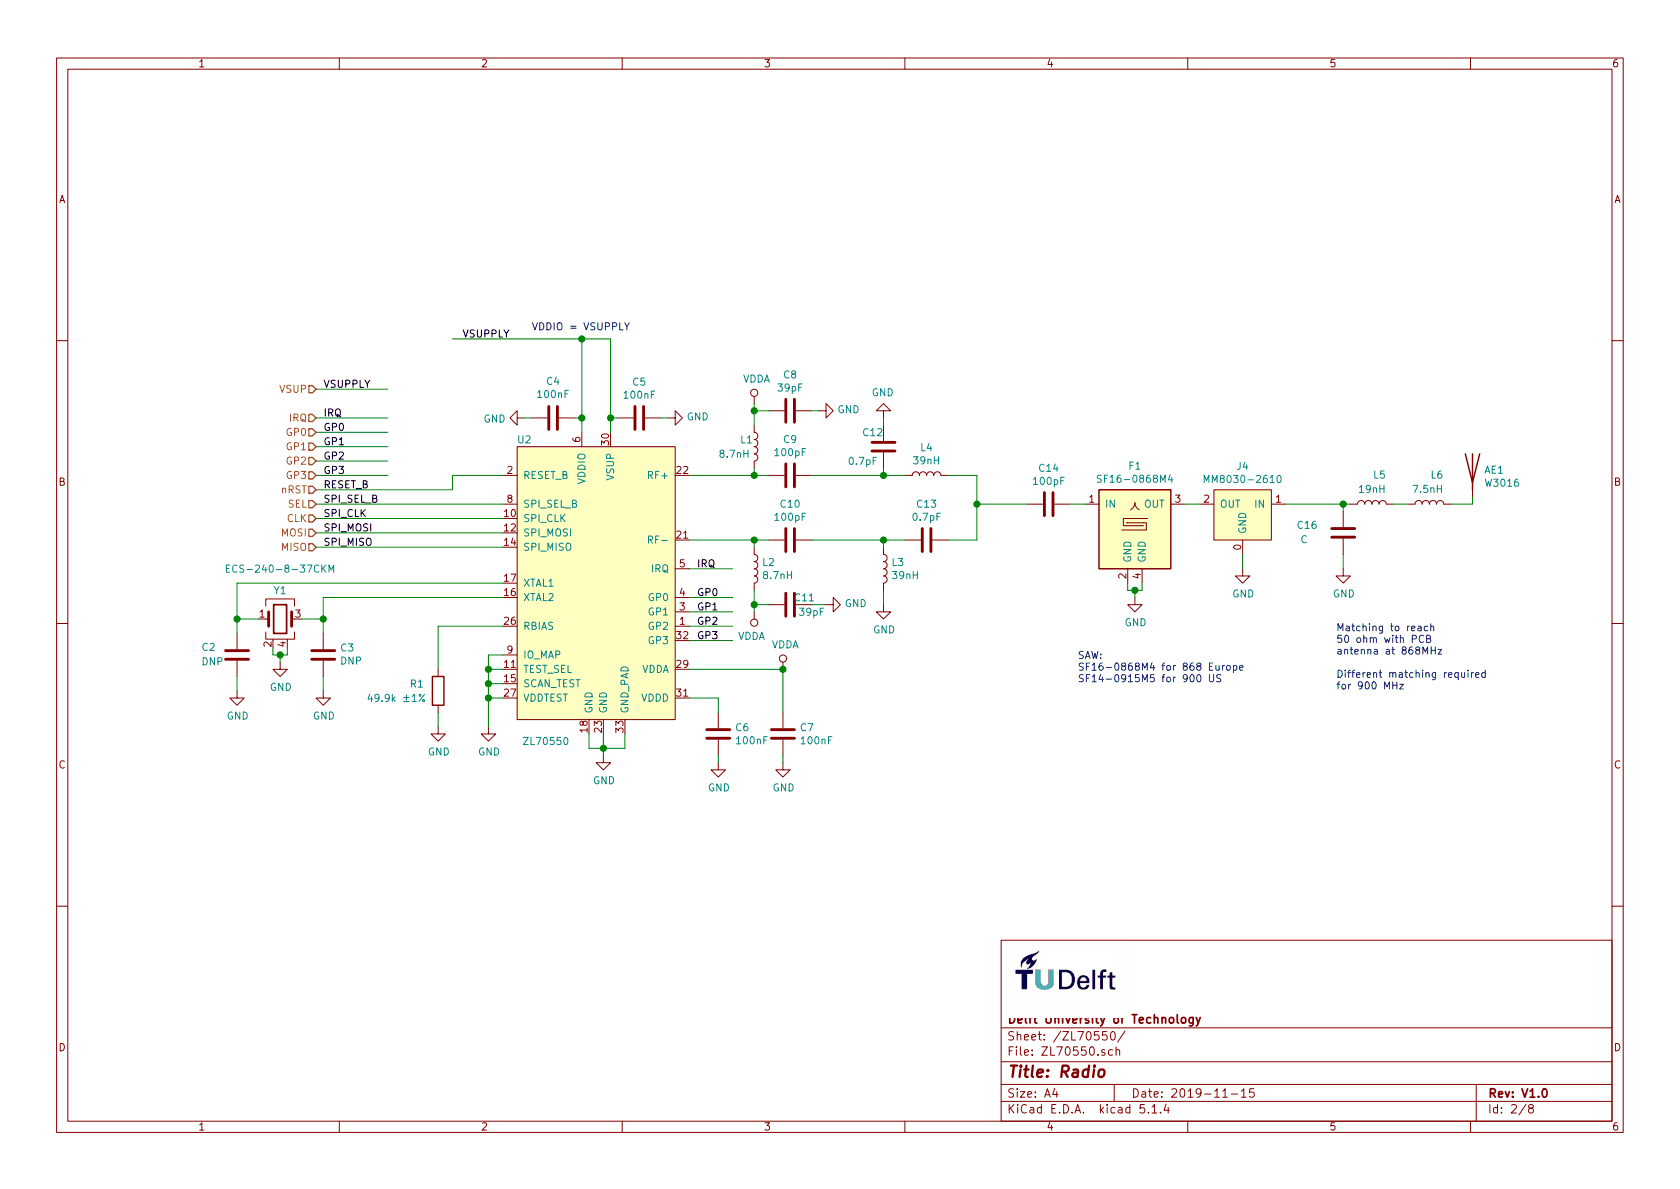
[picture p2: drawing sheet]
EESchema Schematic File Version 4
EELAYER 30 0
EELAYER END
$Descr A4 11693 8268
encoding utf-8
Sheet 2 8
Title "Radio"
Date "2019-11-15"
Rev "V1.0"
Comp "Delft University of Technology"
Comment1 ""
Comment2 ""
Comment3 ""
Comment4 ""
$EndDescr
$Comp
L jaspers_lib:ZL70550 U2
U 1 1
P 4150 4050
F 0 "U2" H 3650 5050 50  0000 C CNN
F 1 "ZL70550" H 3800 2950 50  0000 C CNN
F 2 "jaspers_footprints:QFN-32-1EP_5x5mm_P0.5mm_EP3.45x3.45mm_ThermalVias_0.3mm_Drill" H 2250 5550 50  0001 C CNN
F 3 "https://www.microsemi.com/document-portal/doc_download/135816-microsemi-zl70550-ultra-low-power-sub-ghz-rf-transceiver-datasheet" H 3400 5750 50  0001 C CNN
F 4 "ZL70550LDF1" H -500 1050 50  0001 C CNN "MPN"
	1    4150 4050
	1    0    0    -1  
$EndComp
$Comp
L Device:R R1
U 1 1
P 3050 4800
F 0 "R1" H 2850 4850 50  0000 L CNN
F 1 "49.9k ±1%" H 2550 4750 50  0000 L CNN
F 2 "Resistor_SMD:R_0402_1005Metric" V 2980 4800 50  0001 C CNN
F 3 "~" H 3050 4800 50  0001 C CNN
F 4 "ERJ-2RKF4992X" H -500 1050 50  0001 C CNN "MPN"
	1    3050 4800
	1    0    0    -1  
$EndComp
$Comp
L power:GND #PWR09
U 1 1
P 4200 5250
F 0 "#PWR09" H 4200 5000 50  0001 C CNN
F 1 "GND" H 4205 5077 50  0000 C CNN
F 2 "" H 4200 5250 50  0001 C CNN
F 3 "" H 4200 5250 50  0001 C CNN
	1    4200 5250
	1    0    0    -1  
$EndComp
$Comp
L power:GND #PWR07
U 1 1
P 3400 5050
F 0 "#PWR07" H 3400 4800 50  0001 C CNN
F 1 "GND" H 3405 4877 50  0000 C CNN
F 2 "" H 3400 5050 50  0001 C CNN
F 3 "" H 3400 5050 50  0001 C CNN
	1    3400 5050
	1    0    0    -1  
$EndComp
Wire Wire Line
	3500 4550 3400 4550
Wire Wire Line
	3500 4850 3400 4850
Connection ~ 3400 4850
Wire Wire Line
	3400 4850 3400 5050
Wire Wire Line
	3500 4750 3400 4750
Connection ~ 3400 4750
Wire Wire Line
	3400 4750 3400 4850
Wire Wire Line
	3500 4650 3400 4650
Wire Wire Line
	3400 4550 3400 4650
Connection ~ 3400 4650
Wire Wire Line
	3400 4650 3400 4750
Wire Wire Line
	4350 5100 4350 5200
Wire Wire Line
	4350 5200 4200 5200
Wire Wire Line
	4100 5200 4100 5100
Wire Wire Line
	4200 5100 4200 5200
Connection ~ 4200 5200
Wire Wire Line
	4200 5200 4100 5200
Wire Wire Line
	4200 5200 4200 5250
Wire Wire Line
	3050 4350 3050 4650
Wire Wire Line
	3050 4350 3500 4350
Wire Wire Line
	3050 4950 3050 5050
$Comp
L power:GND #PWR06
U 1 1
P 3050 5050
F 0 "#PWR06" H 3050 4800 50  0001 C CNN
F 1 "GND" H 3055 4877 50  0000 C CNN
F 2 "" H 3050 5050 50  0001 C CNN
F 3 "" H 3050 5050 50  0001 C CNN
	1    3050 5050
	1    0    0    -1  
$EndComp
$Comp
L Device:C C6
U 1 1
P 5000 5100
F 0 "C6" H 5115 5146 50  0000 L CNN
F 1 "100nF" H 5115 5055 50  0000 L CNN
F 2 "Capacitor_SMD:C_0402_1005Metric" H 5038 4950 50  0001 C CNN
F 3 "~" H 5000 5100 50  0001 C CNN
F 4 "GCM155R71C104KA55D" H 5115 5009 50  0001 L CNN "MPN"
	1    5000 5100
	1    0    0    -1  
$EndComp
$Comp
L Device:C C7
U 1 1
P 5450 5100
F 0 "C7" H 5565 5146 50  0000 L CNN
F 1 "100nF" H 5565 5055 50  0000 L CNN
F 2 "Capacitor_SMD:C_0402_1005Metric" H 5488 4950 50  0001 C CNN
F 3 "~" H 5450 5100 50  0001 C CNN
F 4 "GCM155R71C104KA55D" H 5565 5009 50  0001 L CNN "MPN"
	1    5450 5100
	1    0    0    -1  
$EndComp
Wire Wire Line
	4800 4650 5450 4650
Wire Wire Line
	5450 4650 5450 4950
Wire Wire Line
	4800 4850 5000 4850
Wire Wire Line
	5000 4850 5000 4950
Wire Wire Line
	5000 5300 5000 5250
Wire Wire Line
	5450 5300 5450 5250
$Comp
L power:GND #PWR011
U 1 1
P 5000 5300
F 0 "#PWR011" H 5000 5050 50  0001 C CNN
F 1 "GND" H 5005 5127 50  0000 C CNN
F 2 "" H 5000 5300 50  0001 C CNN
F 3 "" H 5000 5300 50  0001 C CNN
	1    5000 5300
	1    0    0    -1  
$EndComp
$Comp
L power:GND #PWR015
U 1 1
P 5450 5300
F 0 "#PWR015" H 5450 5050 50  0001 C CNN
F 1 "GND" H 5455 5127 50  0000 C CNN
F 2 "" H 5450 5300 50  0001 C CNN
F 3 "" H 5450 5300 50  0001 C CNN
	1    5450 5300
	1    0    0    -1  
$EndComp
$Comp
L Device:C C9
U 1 1
P 5500 3300
F 0 "C9" V 5248 3300 50  0000 C CNN
F 1 "100pF" V 5339 3300 50  0000 C CNN
F 2 "Capacitor_SMD:C_0402_1005Metric" H 5538 3150 50  0001 C CNN
F 3 "~" H 5500 3300 50  0001 C CNN
F 4 "GCM1555C1H101JA16D" H -500 1050 50  0001 C CNN "MPN"
	1    5500 3300
	0    1    1    0   
$EndComp
$Comp
L power:VDDA #PWR014
U 1 1
P 5450 4650
F 0 "#PWR014" H 5450 4500 50  0001 C CNN
F 1 "VDDA" H 5467 4823 50  0000 C CNN
F 2 "" H 5450 4650 50  0001 C CNN
F 3 "" H 5450 4650 50  0001 C CNN
	1    5450 4650
	1    0    0    -1  
$EndComp
Connection ~ 5450 4650
$Comp
L Device:C C10
U 1 1
P 5500 3750
F 0 "C10" V 5248 3750 50  0000 C CNN
F 1 "100pF" V 5339 3750 50  0000 C CNN
F 2 "Capacitor_SMD:C_0402_1005Metric" H 5538 3600 50  0001 C CNN
F 3 "~" H 5500 3750 50  0001 C CNN
F 4 "GCM1555C1H101JA16D" H -500 1050 50  0001 C CNN "MPN"
	1    5500 3750
	0    1    1    0   
$EndComp
Wire Wire Line
	4800 3300 5250 3300
Wire Wire Line
	4800 3750 5250 3750
$Comp
L Device:C C12
U 1 1
P 6150 3100
F 0 "C12" H 6000 3200 50  0000 L CNN
F 1 "0.7pF" H 5900 3000 50  0000 L CNN
F 2 "Capacitor_SMD:C_0402_1005Metric" H 6188 2950 50  0001 C CNN
F 3 "~" H 6150 3100 50  0001 C CNN
F 4 "500R07S0R7AV4T " H -500 1050 50  0001 C CNN "MPN"
	1    6150 3100
	1    0    0    -1  
$EndComp
$Comp
L power:GND #PWR018
U 1 1
P 6150 2900
F 0 "#PWR018" H 6150 2650 50  0001 C CNN
F 1 "GND" H 6155 2727 50  0000 C CNN
F 2 "" H 6150 2900 50  0001 C CNN
F 3 "" H 6150 2900 50  0001 C CNN
	1    6150 2900
	-1   0    0    1   
$EndComp
Wire Wire Line
	5650 3300 6150 3300
Wire Wire Line
	6150 3300 6150 3250
Wire Wire Line
	6150 2900 6150 2950
$Comp
L Device:C C13
U 1 1
P 6450 3750
F 0 "C13" V 6198 3750 50  0000 C CNN
F 1 "0.7pF" V 6289 3750 50  0000 C CNN
F 2 "Capacitor_SMD:C_0402_1005Metric" H 6488 3600 50  0001 C CNN
F 3 "~" H 6450 3750 50  0001 C CNN
F 4 "500R07S0R7AV4T " H -500 1050 50  0001 C CNN "MPN"
	1    6450 3750
	0    1    1    0   
$EndComp
Wire Wire Line
	6300 3750 6150 3750
Wire Wire Line
	6600 3750 6800 3750
Wire Wire Line
	6800 3750 6800 3500
Wire Wire Line
	6800 3500 7150 3500
Connection ~ 6800 3500
Wire Wire Line
	6800 3500 6800 3300
$Comp
L Device:L L1
U 1 1
P 5250 3100
F 0 "L1" H 5150 3150 50  0000 L CNN
F 1 "8.7nH" H 5000 3050 50  0000 L CNN
F 2 "Inductor_SMD:L_0402_1005Metric" H 5250 3100 50  0001 C CNN
F 3 "~" H 5250 3100 50  0001 C CNN
F 4 "LQW15AN8N7G00D" H -500 1050 50  0001 C CNN "MPN"
	1    5250 3100
	1    0    0    -1  
$EndComp
$Comp
L Device:L L2
U 1 1
P 5250 3950
F 0 "L2" H 5303 3996 50  0000 L CNN
F 1 "8.7nH" H 5303 3905 50  0000 L CNN
F 2 "Inductor_SMD:L_0402_1005Metric" H 5250 3950 50  0001 C CNN
F 3 "~" H 5250 3950 50  0001 C CNN
F 4 "LQW15AN8N7G00D" H -500 1050 50  0001 C CNN "MPN"
	1    5250 3950
	1    0    0    -1  
$EndComp
Wire Wire Line
	5250 3250 5250 3300
Connection ~ 5250 3300
Wire Wire Line
	5250 3300 5350 3300
Wire Wire Line
	5250 3750 5250 3800
Connection ~ 5250 3750
Wire Wire Line
	5250 3750 5350 3750
Wire Wire Line
	5250 2950 5250 2850
$Comp
L Device:C C8
U 1 1
P 5500 2850
F 0 "C8" V 5248 2850 50  0000 C CNN
F 1 "39pF" V 5339 2850 50  0000 C CNN
F 2 "Capacitor_SMD:C_0402_1005Metric" H 5538 2700 50  0001 C CNN
F 3 "~" H 5500 2850 50  0001 C CNN
F 4 "04025A390JAT2A " H -500 1050 50  0001 C CNN "MPN"
	1    5500 2850
	0    1    1    0   
$EndComp
$Comp
L Device:C C11
U 1 1
P 5500 4200
F 0 "C11" V 5450 4300 50  0000 C CNN
F 1 "39pF" V 5550 4350 50  0000 C CNN
F 2 "Capacitor_SMD:C_0402_1005Metric" H 5538 4050 50  0001 C CNN
F 3 "~" H 5500 4200 50  0001 C CNN
F 4 "04025A390JAT2A " H -500 1050 50  0001 C CNN "MPN"
	1    5500 4200
	0    1    1    0   
$EndComp
Wire Wire Line
	5350 4200 5250 4200
Wire Wire Line
	5250 4100 5250 4200
Wire Wire Line
	5350 2850 5250 2850
Wire Wire Line
	5650 2850 5700 2850
$Comp
L power:GND #PWR016
U 1 1
P 5700 2850
F 0 "#PWR016" H 5700 2600 50  0001 C CNN
F 1 "GND" V 5705 2722 50  0000 R CNN
F 2 "" H 5700 2850 50  0001 C CNN
F 3 "" H 5700 2850 50  0001 C CNN
	1    5700 2850
	0    -1   -1   0   
$EndComp
$Comp
L power:GND #PWR017
U 1 1
P 5750 4200
F 0 "#PWR017" H 5750 3950 50  0001 C CNN
F 1 "GND" V 5755 4072 50  0000 R CNN
F 2 "" H 5750 4200 50  0001 C CNN
F 3 "" H 5750 4200 50  0001 C CNN
	1    5750 4200
	0    -1   -1   0   
$EndComp
Wire Wire Line
	5750 4200 5650 4200
$Comp
L power:VDDA #PWR013
U 1 1
P 5250 4250
F 0 "#PWR013" H 5250 4100 50  0001 C CNN
F 1 "VDDA" H 5268 4423 50  0000 C CNN
F 2 "" H 5250 4250 50  0001 C CNN
F 3 "" H 5250 4250 50  0001 C CNN
	1    5250 4250
	-1   0    0    1   
$EndComp
$Comp
L power:VDDA #PWR012
U 1 1
P 5250 2800
F 0 "#PWR012" H 5250 2650 50  0001 C CNN
F 1 "VDDA" H 5267 2973 50  0000 C CNN
F 2 "" H 5250 2800 50  0001 C CNN
F 3 "" H 5250 2800 50  0001 C CNN
	1    5250 2800
	1    0    0    -1  
$EndComp
Wire Wire Line
	5250 2800 5250 2850
Connection ~ 5250 2850
Wire Wire Line
	5250 4250 5250 4200
Connection ~ 5250 4200
Wire Wire Line
	6150 3800 6150 3750
Connection ~ 6150 3750
Wire Wire Line
	6150 3750 5650 3750
Wire Wire Line
	6150 4100 6150 4200
$Comp
L power:GND #PWR019
U 1 1
P 6150 4200
F 0 "#PWR019" H 6150 3950 50  0001 C CNN
F 1 "GND" H 6155 4027 50  0000 C CNN
F 2 "" H 6150 4200 50  0001 C CNN
F 3 "" H 6150 4200 50  0001 C CNN
	1    6150 4200
	1    0    0    -1  
$EndComp
$Comp
L Device:L L4
U 1 1
P 6450 3300
F 0 "L4" V 6640 3300 50  0000 C CNN
F 1 "39nH" V 6549 3300 50  0000 C CNN
F 2 "Inductor_SMD:L_0402_1005Metric" H 6450 3300 50  0001 C CNN
F 3 "~" H 6450 3300 50  0001 C CNN
F 4 "LQW15AN39NG8ZD" H -500 1050 50  0001 C CNN "MPN"
	1    6450 3300
	0    -1   -1   0   
$EndComp
$Comp
L Device:L L3
U 1 1
P 6150 3950
F 0 "L3" H 6203 3996 50  0000 L CNN
F 1 "39nH" H 6203 3905 50  0000 L CNN
F 2 "Inductor_SMD:L_0402_1005Metric" H 6150 3950 50  0001 C CNN
F 3 "~" H 6150 3950 50  0001 C CNN
F 4 "LQW15AN39NG8ZD" H -500 1050 50  0001 C CNN "MPN"
	1    6150 3950
	1    0    0    -1  
$EndComp
Wire Wire Line
	6600 3300 6800 3300
Wire Wire Line
	6300 3300 6150 3300
Connection ~ 6150 3300
Text Notes 7500 4750 0    50   ~ 0
SAW:\nSF16-0868M4 for 868 Europe\nSF14-0915M5 for 900 US
$Comp
L Device:C C5
U 1 1
P 4450 2900
F 0 "C5" V 4198 2900 50  0000 C CNN
F 1 "100nF" V 4289 2900 50  0000 C CNN
F 2 "Capacitor_SMD:C_0402_1005Metric" H 4488 2750 50  0001 C CNN
F 3 "~" H 4450 2900 50  0001 C CNN
F 4 "GCM155R71C104KA55D" H 4565 2809 50  0001 L CNN "MPN"
	1    4450 2900
	0    1    1    0   
$EndComp
$Comp
L Device:C C4
U 1 1
P 3850 2900
F 0 "C4" V 4102 2900 50  0000 C CNN
F 1 "100nF" V 4011 2900 50  0000 C CNN
F 2 "Capacitor_SMD:C_0402_1005Metric" H 3888 2750 50  0001 C CNN
F 3 "~" H 3850 2900 50  0001 C CNN
F 4 "GCM155R71C104KA55D" H 3965 2809 50  0001 L CNN "MPN"
	1    3850 2900
	0    -1   -1   0   
$EndComp
$Comp
L power:GND #PWR08
U 1 1
P 3650 2900
F 0 "#PWR08" H 3650 2650 50  0001 C CNN
F 1 "GND" V 3655 2772 50  0000 R CNN
F 2 "" H 3650 2900 50  0001 C CNN
F 3 "" H 3650 2900 50  0001 C CNN
	1    3650 2900
	0    1    1    0   
$EndComp
$Comp
L power:GND #PWR010
U 1 1
P 4650 2900
F 0 "#PWR010" H 4650 2650 50  0001 C CNN
F 1 "GND" V 4655 2772 50  0000 R CNN
F 2 "" H 4650 2900 50  0001 C CNN
F 3 "" H 4650 2900 50  0001 C CNN
	1    4650 2900
	0    -1   -1   0   
$EndComp
Wire Wire Line
	4650 2900 4600 2900
Wire Wire Line
	4250 3000 4250 2900
Wire Wire Line
	4300 2900 4250 2900
Connection ~ 4250 2900
Wire Wire Line
	4000 2900 4050 2900
Connection ~ 4050 2900
Wire Wire Line
	4050 2900 4050 3000
Wire Wire Line
	3700 2900 3650 2900
Wire Wire Line
	4800 4450 5100 4450
Wire Wire Line
	4800 4350 5100 4350
Wire Wire Line
	4800 4250 5100 4250
Wire Wire Line
	4800 4150 5100 4150
Wire Wire Line
	4800 3950 5100 3950
Text Label 4850 3950 0    50   ~ 0
IRQ
Text Label 4850 4150 0    50   ~ 0
GP0
Text Label 4850 4250 0    50   ~ 0
GP1
Text Label 4850 4350 0    50   ~ 0
GP2
Text Label 4850 4450 0    50   ~ 0
GP3
$Comp
L Device:C C14
U 1 1
P 7300 3500
F 0 "C14" V 7048 3500 50  0000 C CNN
F 1 "100pF" V 7139 3500 50  0000 C CNN
F 2 "Capacitor_SMD:C_0402_1005Metric" H 7338 3350 50  0001 C CNN
F 3 "~" H 7300 3500 50  0001 C CNN
F 4 "GCM1555C1H101JA16D" H -500 1050 50  0001 C CNN "MPN"
	1    7300 3500
	0    1    1    0   
$EndComp
Wire Wire Line
	9350 3550 9350 3500
Wire Wire Line
	9350 3500 9400 3500
Wire Wire Line
	8950 3500 9350 3500
Connection ~ 9350 3500
Wire Wire Line
	9350 3850 9350 3950
Wire Wire Line
	10250 3500 10250 3450
$Comp
L power:GND #PWR021
U 1 1
P 9350 3950
F 0 "#PWR021" H 9350 3700 50  0001 C CNN
F 1 "GND" H 9355 3777 50  0000 C CNN
F 2 "" H 9350 3950 50  0001 C CNN
F 3 "" H 9350 3950 50  0001 C CNN
	1    9350 3950
	1    0    0    -1  
$EndComp
Text Notes 9300 4800 0    50   ~ 0
Matching to reach\n50 ohm with PCB\nantenna at 868MHz\n\nDifferent matching required\nfor 900 MHz
$Comp
L jaspers_lib:SF16-0868M4 F1
U 1 1
P 7900 3600
F 0 "F1" H 7900 3967 50  0000 C CNN
F 1 "SF16-0868M4" H 7900 3876 50  0000 C CNN
F 2 "jaspers_footprints:SF16-0868M4" H 7850 2900 50  0001 C CNN
F 3 "https://global.kyocera.com/prdct/electro/product/pdf/sf14_sf16_short.pdf" H 7800 2750 50  0001 C CNN
F 4 "SF16-0868M4" H -500 1050 50  0001 C CNN "MPN"
	1    7900 3600
	1    0    0    -1  
$EndComp
Wire Wire Line
	7450 3500 7550 3500
Wire Wire Line
	8250 3500 8350 3500
Wire Wire Line
	7950 4050 7950 4100
Wire Wire Line
	7950 4100 7900 4100
Wire Wire Line
	7850 4100 7850 4050
$Comp
L power:GND #PWR020
U 1 1
P 7900 4150
F 0 "#PWR020" H 7900 3900 50  0001 C CNN
F 1 "GND" H 7905 3977 50  0000 C CNN
F 2 "" H 7900 4150 50  0001 C CNN
F 3 "" H 7900 4150 50  0001 C CNN
	1    7900 4150
	1    0    0    -1  
$EndComp
Wire Wire Line
	7900 4150 7900 4100
Connection ~ 7900 4100
Wire Wire Line
	7900 4100 7850 4100
Wire Wire Line
	4250 2350 4250 2900
Wire Wire Line
	4050 2350 4050 2900
Text Label 3550 2350 2    50   ~ 0
VSUPPLY
Text Notes 3700 2300 0    50   ~ 0
VDDIO = VSUPPLY
Wire Wire Line
	2700 2900 2200 2900
Wire Wire Line
	2700 3000 2200 3000
Wire Wire Line
	2700 3100 2200 3100
Wire Wire Line
	2700 3200 2200 3200
Wire Wire Line
	2700 3300 2200 3300
Wire Wire Line
	2200 3800 3500 3800
Wire Wire Line
	2200 3700 3500 3700
Wire Wire Line
	2200 3600 3500 3600
Wire Wire Line
	2200 3500 3500 3500
Wire Wire Line
	3150 3400 3150 3300
Wire Wire Line
	3150 3300 3500 3300
Wire Wire Line
	2200 3400 3150 3400
Text Label 2250 3800 0    50   ~ 0
SPI_MISO
Text Label 2250 3700 0    50   ~ 0
SPI_MOSI
Text Label 2250 3600 0    50   ~ 0
SPI_CLK
Text Label 2250 3500 0    50   ~ 0
SPI_SEL_B
Text Label 2250 3400 0    50   ~ 0
RESET_B
Text Label 2250 2900 0    50   ~ 0
IRQ
Text Label 2250 3000 0    50   ~ 0
GP0
Text Label 2250 3100 0    50   ~ 0
GP1
Text Label 2250 3200 0    50   ~ 0
GP2
Text Label 2250 3300 0    50   ~ 0
GP3
$Comp
L Device:C C2
U 1 1
P 1650 4550
F 0 "C2" H 1900 4500 50  0000 R CNN
F 1 "DNP" H 1900 4600 50  0000 R CNN
F 2 "Capacitor_SMD:C_0402_1005Metric" H 1688 4400 50  0001 C CNN
F 3 "~" H 1650 4550 50  0001 C CNN
	1    1650 4550
	-1   0    0    1   
$EndComp
$Comp
L Device:C C3
U 1 1
P 2250 4550
F 0 "C3" H 2135 4504 50  0000 R CNN
F 1 "DNP" H 2135 4595 50  0000 R CNN
F 2 "Capacitor_SMD:C_0402_1005Metric" H 2288 4400 50  0001 C CNN
F 3 "~" H 2250 4550 50  0001 C CNN
	1    2250 4550
	-1   0    0    1   
$EndComp
$Comp
L power:GND #PWR05
U 1 1
P 2250 4800
F 0 "#PWR05" H 2250 4550 50  0001 C CNN
F 1 "GND" H 2255 4627 50  0000 C CNN
F 2 "" H 2250 4800 50  0001 C CNN
F 3 "" H 2250 4800 50  0001 C CNN
	1    2250 4800
	1    0    0    -1  
$EndComp
$Comp
L power:GND #PWR03
U 1 1
P 1650 4800
F 0 "#PWR03" H 1650 4550 50  0001 C CNN
F 1 "GND" H 1655 4627 50  0000 C CNN
F 2 "" H 1650 4800 50  0001 C CNN
F 3 "" H 1650 4800 50  0001 C CNN
	1    1650 4800
	1    0    0    -1  
$EndComp
Wire Wire Line
	2250 4700 2250 4800
Wire Wire Line
	1650 4800 1650 4700
$Comp
L jaspers_lib:ECS-240-8-37CKM Y1
U 1 1
P 1950 4300
F 0 "Y1" H 1950 4500 50  0000 C CNN
F 1 "ECS-240-8-37CKM" H 1950 4650 50  0000 C CNN
F 2 "jaspers_footprints:ECX-1637" H 2000 3850 50  0001 C CNN
F 3 "https://www.ecsxtal.com/store/pdf/ecx-1637.pdf" H 1900 3750 50  0001 C CNN
F 4 "ECS-240-8-37CKM " H -500 1050 50  0001 C CNN "MPN"
	1    1950 4300
	1    0    0    -1  
$EndComp
Wire Wire Line
	1900 4550 1900 4500
Wire Wire Line
	1900 4550 1950 4550
Wire Wire Line
	2000 4550 2000 4500
Wire Wire Line
	1950 4550 1950 4600
Connection ~ 1950 4550
Wire Wire Line
	1950 4550 2000 4550
$Comp
L power:GND #PWR04
U 1 1
P 1950 4600
F 0 "#PWR04" H 1950 4350 50  0001 C CNN
F 1 "GND" H 1955 4427 50  0000 C CNN
F 2 "" H 1950 4600 50  0001 C CNN
F 3 "" H 1950 4600 50  0001 C CNN
	1    1950 4600
	1    0    0    -1  
$EndComp
Wire Wire Line
	3500 4150 2250 4150
Wire Wire Line
	2250 4150 2250 4300
Wire Wire Line
	3500 4050 1650 4050
Wire Wire Line
	1650 4050 1650 4300
Wire Wire Line
	2250 4300 2100 4300
Connection ~ 2250 4300
Wire Wire Line
	2250 4300 2250 4400
Wire Wire Line
	1800 4300 1650 4300
Connection ~ 1650 4300
Wire Wire Line
	1650 4300 1650 4400
$Comp
L Device:L L5
U 1 1
P 9550 3500
F 0 "L5" V 9750 3400 50  0000 L CNN
F 1 "19nH" V 9650 3400 50  0000 L CNN
F 2 "Inductor_SMD:L_0402_1005Metric" H 9550 3500 50  0001 C CNN
F 3 "~" H 9550 3500 50  0001 C CNN
F 4 "LQW15AN19NG00D" V 9550 3500 50  0001 C CNN "MPN"
	1    9550 3500
	0    -1   -1   0   
$EndComp
$Comp
L Device:C C16
U 1 1
P 9350 3700
F 0 "C16" H 9600 3650 50  0000 C CNN
F 1 "C" H 9650 3750 50  0000 R CNN
F 2 "Capacitor_SMD:C_0402_1005Metric" H 9388 3550 50  0001 C CNN
F 3 "~" H 9350 3700 50  0001 C CNN
F 4 "GJM1555C1H1R0BB01D" H -400 1250 50  0001 C CNN "MPN"
	1    9350 3700
	-1   0    0    1   
$EndComp
Wire Wire Line
	4050 2350 4250 2350
Wire Wire Line
	3150 2350 4050 2350
Connection ~ 4050 2350
Wire Wire Line
	2700 2700 2200 2700
Text Label 2250 2700 0    50   ~ 0
VSUPPLY
Text HLabel 2200 3800 0    50   Input ~ 0
MISO
Text HLabel 2200 3700 0    50   Input ~ 0
MOSI
Text HLabel 2200 3600 0    50   Input ~ 0
CLK
Text HLabel 2200 3500 0    50   Input ~ 0
SEL
Text HLabel 2200 3400 0    50   Input ~ 0
nRST
Text HLabel 2200 3300 0    50   Input ~ 0
GP3
Text HLabel 2200 3200 0    50   Input ~ 0
GP2
Text HLabel 2200 3100 0    50   Input ~ 0
GP1
Text HLabel 2200 3000 0    50   Input ~ 0
GP0
Text HLabel 2200 2900 0    50   Input ~ 0
IRQ
Text HLabel 2200 2700 0    50   Input ~ 0
VSUP
$Comp
L jaspers_lib:MM8030-2610 J4
U 1 1
P 8650 3700
F 0 "J4" H 8650 4165 50  0000 C CNN
F 1 "MM8030-2610" H 8650 4074 50  0000 C CNN
F 2 "jaspers_footprints:MM8030" H 8650 3700 50  0001 C CNN
F 3 "" H 8650 3700 50  0001 C CNN
	1    8650 3700
	-1   0    0    -1  
$EndComp
$Comp
L power:GND #PWR0104
U 1 1
P 8650 3950
F 0 "#PWR0104" H 8650 3700 50  0001 C CNN
F 1 "GND" H 8655 3777 50  0000 C CNN
F 2 "" H 8650 3950 50  0001 C CNN
F 3 "" H 8650 3950 50  0001 C CNN
	1    8650 3950
	1    0    0    -1  
$EndComp
Wire Wire Line
	8650 3850 8650 3950
$Comp
L jaspers_lib:W3016 AE1
U 1 1
P 10250 3250
F 0 "AE1" H 10330 3239 50  0000 L CNN
F 1 "W3016" H 10330 3148 50  0000 L CNN
F 2 "jaspers_footprints:W3016" H 10150 2850 50  0001 C CNN
F 3 "https://productfinder.pulseeng.com/product/W3016" H 10175 3325 50  0001 C CNN
	1    10250 3250
	1    0    0    -1  
$EndComp
$Comp
L Device:L L6
U 1 1
P 9950 3500
F 0 "L6" V 10150 3400 50  0000 L CNN
F 1 "7.5nH" V 10050 3400 50  0000 L CNN
F 2 "Inductor_SMD:L_0402_1005Metric" H 9950 3500 50  0001 C CNN
F 3 "~" H 9950 3500 50  0001 C CNN
F 4 "LQW15AN7N5G00D" V 9950 3500 50  0001 C CNN "MPN"
	1    9950 3500
	0    -1   -1   0   
$EndComp
Wire Wire Line
	9700 3500 9800 3500
Wire Wire Line
	10100 3500 10250 3500
$EndSCHEMATC
